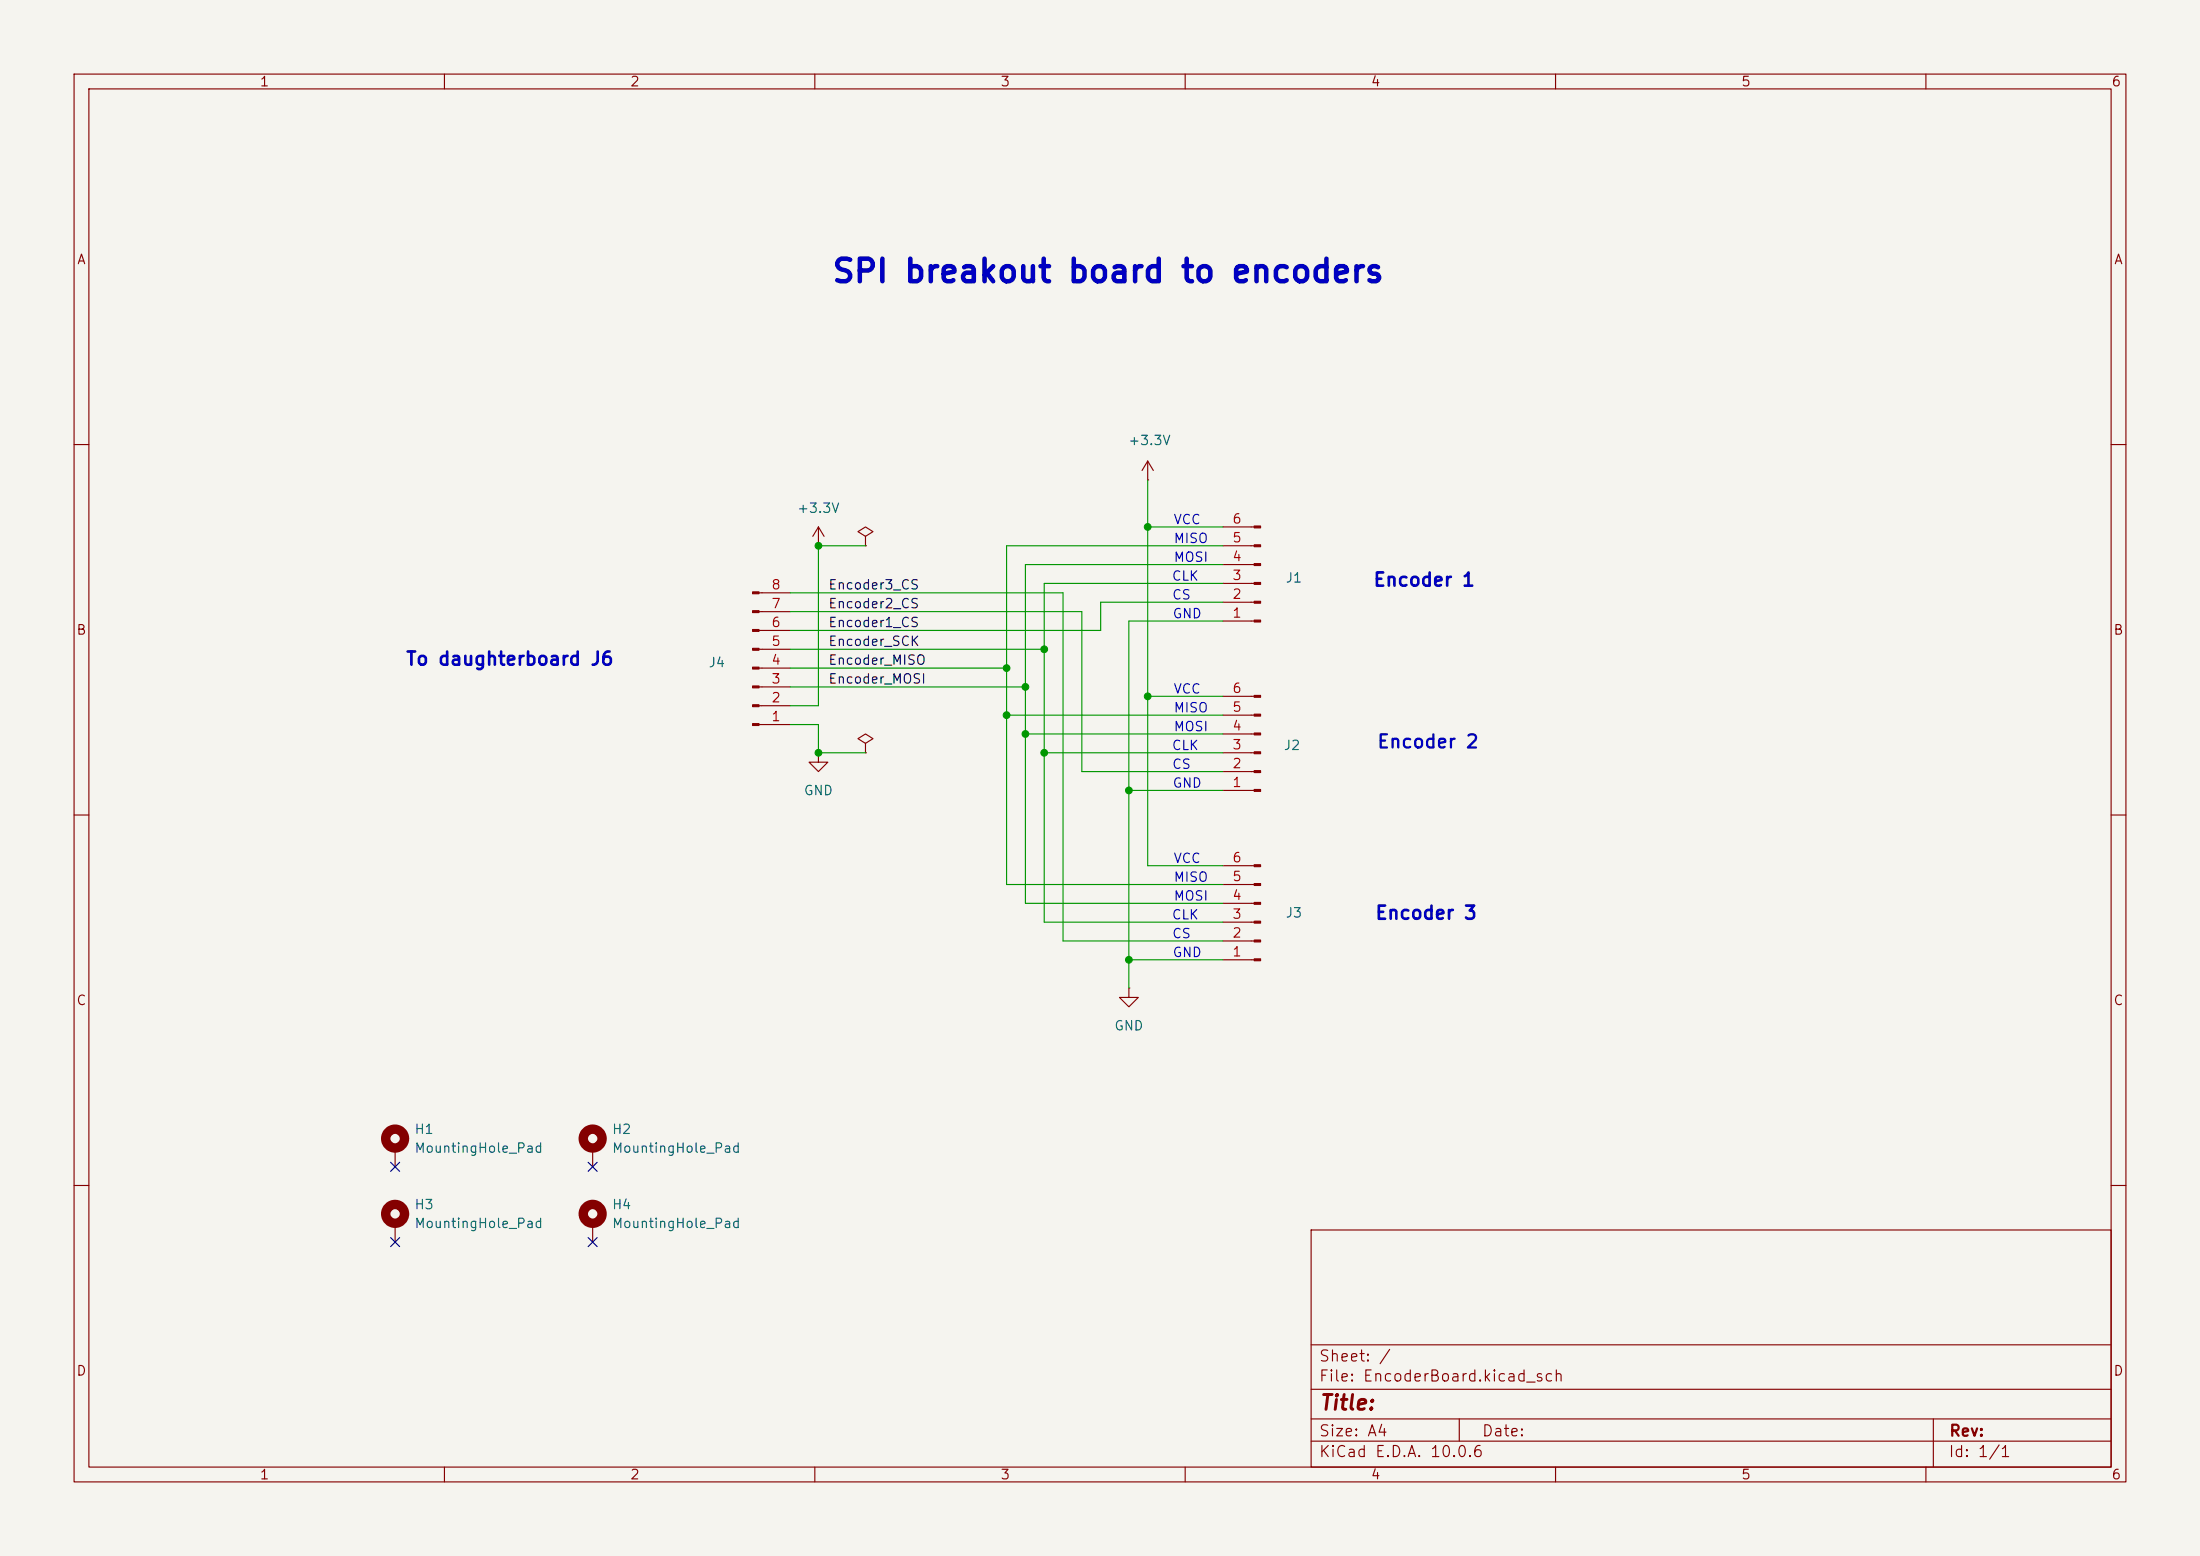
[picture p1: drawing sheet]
(kicad_sch
 (version 20250114)
 (generator "eeschema")
 (generator_version "9.0")
 (paper "A4")
 (lib_symbols
  (symbol "Connector:Conn_01x06_Pin"
   (pin_names
    (offset 1.016) (hide yes)) (exclude_from_sim no) (in_bom yes) (on_board yes)
   (property "Reference" "J" (at 0 7.62 0) (effects (font (size 1.27 1.27))))
   (property "Value" "Conn_01x06_Pin" (at 0 -10.16 0) (effects (font (size 1.27 1.27))))
   (property "Footprint" "" (at 0 0 0) (effects (font (size 1.27 1.27)) (hide yes)))
   (property "Datasheet" "~" (at 0 0 0) (effects (font (size 1.27 1.27)) (hide yes)))
   (property "Description" "Generic connector, single row, 01x06, script generated" (at 0 0 0) (effects (font (size 1.27 1.27)) (hide yes)))
   (property "ki_locked" "" (at 0 0 0) (effects (font (size 1.27 1.27))))
   (symbol "Conn_01x06_Pin_1_1"
    (rectangle (start 0.8636 5.207) (end 0 4.953) (stroke (width 0.1524) (type default)) (fill (type outline)))
    (rectangle (start 0.8636 2.667) (end 0 2.413) (stroke (width 0.1524) (type default)) (fill (type outline)))
    (rectangle (start 0.8636 0.127) (end 0 -0.127) (stroke (width 0.1524) (type default)) (fill (type outline)))
    (rectangle (start 0.8636 -2.413) (end 0 -2.667) (stroke (width 0.1524) (type default)) (fill (type outline)))
    (rectangle (start 0.8636 -4.953) (end 0 -5.207) (stroke (width 0.1524) (type default)) (fill (type outline)))
    (rectangle (start 0.8636 -7.493) (end 0 -7.747) (stroke (width 0.1524) (type default)) (fill (type outline)))
    (polyline (pts (xy 1.27 5.08) (xy 0.8636 5.08)) (stroke (width 0.1524) (type default)) (fill (type none)))
    (polyline (pts (xy 1.27 2.54) (xy 0.8636 2.54)) (stroke (width 0.1524) (type default)) (fill (type none)))
    (polyline (pts (xy 1.27 0) (xy 0.8636 0)) (stroke (width 0.1524) (type default)) (fill (type none)))
    (polyline (pts (xy 1.27 -2.54) (xy 0.8636 -2.54)) (stroke (width 0.1524) (type default)) (fill (type none)))
    (polyline (pts (xy 1.27 -5.08) (xy 0.8636 -5.08)) (stroke (width 0.1524) (type default)) (fill (type none)))
    (polyline (pts (xy 1.27 -7.62) (xy 0.8636 -7.62)) (stroke (width 0.1524) (type default)) (fill (type none)))
    (pin passive line (at 5.08 5.08 180) (length 3.81) (name "Pin_1" (effects (font (size 1.27 1.27)))) (number "1" (effects (font (size 1.27 1.27)))))
    (pin passive line (at 5.08 2.54 180) (length 3.81) (name "Pin_2" (effects (font (size 1.27 1.27)))) (number "2" (effects (font (size 1.27 1.27)))))
    (pin passive line (at 5.08 0 180) (length 3.81) (name "Pin_3" (effects (font (size 1.27 1.27)))) (number "3" (effects (font (size 1.27 1.27)))))
    (pin passive line (at 5.08 -2.54 180) (length 3.81) (name "Pin_4" (effects (font (size 1.27 1.27)))) (number "4" (effects (font (size 1.27 1.27)))))
    (pin passive line (at 5.08 -5.08 180) (length 3.81) (name "Pin_5" (effects (font (size 1.27 1.27)))) (number "5" (effects (font (size 1.27 1.27)))))
    (pin passive line (at 5.08 -7.62 180) (length 3.81) (name "Pin_6" (effects (font (size 1.27 1.27)))) (number "6" (effects (font (size 1.27 1.27))))))
   (embedded_fonts no))
  (symbol "Connector:Conn_01x08_Pin"
   (pin_names
    (offset 1.016) (hide yes)) (exclude_from_sim no) (in_bom yes) (on_board yes)
   (property "Reference" "J" (at 0 10.16 0) (effects (font (size 1.27 1.27))))
   (property "Value" "Conn_01x08_Pin" (at 0 -12.7 0) (effects (font (size 1.27 1.27))))
   (property "Footprint" "" (at 0 0 0) (effects (font (size 1.27 1.27)) (hide yes)))
   (property "Datasheet" "~" (at 0 0 0) (effects (font (size 1.27 1.27)) (hide yes)))
   (property "Description" "Generic connector, single row, 01x08, script generated" (at 0 0 0) (effects (font (size 1.27 1.27)) (hide yes)))
   (property "ki_locked" "" (at 0 0 0) (effects (font (size 1.27 1.27))))
   (symbol "Conn_01x08_Pin_1_1"
    (rectangle (start 0.8636 7.747) (end 0 7.493) (stroke (width 0.1524) (type default)) (fill (type outline)))
    (rectangle (start 0.8636 5.207) (end 0 4.953) (stroke (width 0.1524) (type default)) (fill (type outline)))
    (rectangle (start 0.8636 2.667) (end 0 2.413) (stroke (width 0.1524) (type default)) (fill (type outline)))
    (rectangle (start 0.8636 0.127) (end 0 -0.127) (stroke (width 0.1524) (type default)) (fill (type outline)))
    (rectangle (start 0.8636 -2.413) (end 0 -2.667) (stroke (width 0.1524) (type default)) (fill (type outline)))
    (rectangle (start 0.8636 -4.953) (end 0 -5.207) (stroke (width 0.1524) (type default)) (fill (type outline)))
    (rectangle (start 0.8636 -7.493) (end 0 -7.747) (stroke (width 0.1524) (type default)) (fill (type outline)))
    (rectangle (start 0.8636 -10.033) (end 0 -10.287) (stroke (width 0.1524) (type default)) (fill (type outline)))
    (polyline (pts (xy 1.27 7.62) (xy 0.8636 7.62)) (stroke (width 0.1524) (type default)) (fill (type none)))
    (polyline (pts (xy 1.27 5.08) (xy 0.8636 5.08)) (stroke (width 0.1524) (type default)) (fill (type none)))
    (polyline (pts (xy 1.27 2.54) (xy 0.8636 2.54)) (stroke (width 0.1524) (type default)) (fill (type none)))
    (polyline (pts (xy 1.27 0) (xy 0.8636 0)) (stroke (width 0.1524) (type default)) (fill (type none)))
    (polyline (pts (xy 1.27 -2.54) (xy 0.8636 -2.54)) (stroke (width 0.1524) (type default)) (fill (type none)))
    (polyline (pts (xy 1.27 -5.08) (xy 0.8636 -5.08)) (stroke (width 0.1524) (type default)) (fill (type none)))
    (polyline (pts (xy 1.27 -7.62) (xy 0.8636 -7.62)) (stroke (width 0.1524) (type default)) (fill (type none)))
    (polyline (pts (xy 1.27 -10.16) (xy 0.8636 -10.16)) (stroke (width 0.1524) (type default)) (fill (type none)))
    (pin passive line (at 5.08 7.62 180) (length 3.81) (name "Pin_1" (effects (font (size 1.27 1.27)))) (number "1" (effects (font (size 1.27 1.27)))))
    (pin passive line (at 5.08 5.08 180) (length 3.81) (name "Pin_2" (effects (font (size 1.27 1.27)))) (number "2" (effects (font (size 1.27 1.27)))))
    (pin passive line (at 5.08 2.54 180) (length 3.81) (name "Pin_3" (effects (font (size 1.27 1.27)))) (number "3" (effects (font (size 1.27 1.27)))))
    (pin passive line (at 5.08 0 180) (length 3.81) (name "Pin_4" (effects (font (size 1.27 1.27)))) (number "4" (effects (font (size 1.27 1.27)))))
    (pin passive line (at 5.08 -2.54 180) (length 3.81) (name "Pin_5" (effects (font (size 1.27 1.27)))) (number "5" (effects (font (size 1.27 1.27)))))
    (pin passive line (at 5.08 -5.08 180) (length 3.81) (name "Pin_6" (effects (font (size 1.27 1.27)))) (number "6" (effects (font (size 1.27 1.27)))))
    (pin passive line (at 5.08 -7.62 180) (length 3.81) (name "Pin_7" (effects (font (size 1.27 1.27)))) (number "7" (effects (font (size 1.27 1.27)))))
    (pin passive line (at 5.08 -10.16 180) (length 3.81) (name "Pin_8" (effects (font (size 1.27 1.27)))) (number "8" (effects (font (size 1.27 1.27))))))
   (embedded_fonts no))
  (symbol "Mechanical:MountingHole_Pad"
   (pin_numbers (hide yes))
   (pin_names
    (offset 1.016) (hide yes)) (exclude_from_sim no) (in_bom no) (on_board yes)
   (property "Reference" "H" (at 0 6.35 0) (effects (font (size 1.27 1.27))))
   (property "Value" "MountingHole_Pad" (at 0 4.445 0) (effects (font (size 1.27 1.27))))
   (property "Footprint" "" (at 0 0 0) (effects (font (size 1.27 1.27)) (hide yes)))
   (property "Datasheet" "~" (at 0 0 0) (effects (font (size 1.27 1.27)) (hide yes)))
   (property "Description" "Mounting Hole with connection" (at 0 0 0) (effects (font (size 1.27 1.27)) (hide yes)))
   (symbol "MountingHole_Pad_0_1"
    (circle (center 0 1.27) (radius 1.27) (stroke (width 1.27) (type default)) (fill (type none))))
   (symbol "MountingHole_Pad_1_1"
    (pin input line (at 0 -2.54 90) (length 2.54) (name "1" (effects (font (size 1.27 1.27)))) (number "1" (effects (font (size 1.27 1.27))))))
   (embedded_fonts no))
  (symbol "power:+3.3V"
   (power)
   (pin_numbers (hide yes))
   (pin_names
    (offset 0) (hide yes)) (exclude_from_sim no) (in_bom yes) (on_board yes)
   (property "Reference" "#PWR" (at 0 -3.81 0) (effects (font (size 1.27 1.27)) (hide yes)))
   (property "Value" "+3.3V" (at 0 3.556 0) (effects (font (size 1.27 1.27))))
   (property "Footprint" "" (at 0 0 0) (effects (font (size 1.27 1.27)) (hide yes)))
   (property "Datasheet" "" (at 0 0 0) (effects (font (size 1.27 1.27)) (hide yes)))
   (property "Description" "Power symbol creates a global label with name \"+3.3V\"" (at 0 0 0) (effects (font (size 1.27 1.27)) (hide yes)))
   (symbol "+3.3V_0_1"
    (polyline (pts (xy -0.762 1.27) (xy 0 2.54)) (stroke (width 0) (type default)) (fill (type none)))
    (polyline (pts (xy 0 2.54) (xy 0.762 1.27)) (stroke (width 0) (type default)) (fill (type none)))
    (polyline (pts (xy 0 0) (xy 0 2.54)) (stroke (width 0) (type default)) (fill (type none))))
   (symbol "+3.3V_1_1"
    (pin power_in line (at 0 0 90) (length 0) (name "~" (effects (font (size 1.27 1.27)))) (number "1" (effects (font (size 1.27 1.27))))))
   (embedded_fonts no))
  (symbol "power:GND"
   (power)
   (pin_numbers (hide yes))
   (pin_names
    (offset 0) (hide yes)) (exclude_from_sim no) (in_bom yes) (on_board yes)
   (property "Reference" "#PWR" (at 0 -6.35 0) (effects (font (size 1.27 1.27)) (hide yes)))
   (property "Value" "GND" (at 0 -3.81 0) (effects (font (size 1.27 1.27))))
   (property "Footprint" "" (at 0 0 0) (effects (font (size 1.27 1.27)) (hide yes)))
   (property "Datasheet" "" (at 0 0 0) (effects (font (size 1.27 1.27)) (hide yes)))
   (property "Description" "Power symbol creates a global label with name \"GND\" , ground" (at 0 0 0) (effects (font (size 1.27 1.27)) (hide yes)))
   (symbol "GND_0_1"
    (polyline (pts (xy 0 0) (xy 0 -1.27) (xy 1.27 -1.27) (xy 0 -2.54) (xy -1.27 -1.27) (xy 0 -1.27)) (stroke (width 0) (type default)) (fill (type none))))
   (symbol "GND_1_1"
    (pin power_in line (at 0 0 270) (length 0) (name "~" (effects (font (size 1.27 1.27)))) (number "1" (effects (font (size 1.27 1.27))))))
   (embedded_fonts no))
  (symbol "power:PWR_FLAG"
   (power global)
   (pin_numbers (hide yes))
   (pin_names
    (offset 0) (hide yes)) (exclude_from_sim no) (in_bom yes) (on_board yes)
   (in_pos_files yes)
   (duplicate_pin_numbers_are_jumpers no)
   (property "Reference" "#FLG" (at 0 1.905 0) (show_name no) (do_not_autoplace no) (hide yes) (effects (font (size 1.27 1.27))))
   (property "Value" "PWR_FLAG" (at 0 3.81 0) (show_name no) (do_not_autoplace no) (effects (font (size 1.27 1.27))))
   (property "Footprint" "" (at 0 0 0) (show_name no) (do_not_autoplace no) (hide yes) (effects (font (size 1.27 1.27))))
   (property "Datasheet" "" (at 0 0 0) (show_name no) (do_not_autoplace no) (hide yes) (effects (font (size 1.27 1.27))))
   (property "Description" "Special symbol for telling ERC where power comes from" (at 0 0 0) (show_name no) (do_not_autoplace no) (hide yes) (effects (font (size 1.27 1.27))))
   (symbol "PWR_FLAG_0_0"
    (pin power_out line (at 0 0 90) (length 0) (name "" (effects (font (size 1.27 1.27)))) (number "1" (effects (font (size 1.27 1.27))))))
   (symbol "PWR_FLAG_0_1"
    (polyline (pts (xy 0 0) (xy 0 1.27) (xy -1.016 1.905) (xy 0 2.54) (xy 1.016 1.905) (xy 0 1.27)) (stroke (width 0) (type default)) (fill (type none))))
   (embedded_fonts no)))
 (text "VCC" (exclude_from_sim no) (at 160.274 116.078 0) (effects (font (size 1.27 1.27))))
 (text "CS" (exclude_from_sim no) (at 159.512 80.518 0) (effects (font (size 1.27 1.27))))
 (text "Encoder 2" (exclude_from_sim no) (at 192.786 100.33 0) (effects (font (size 1.778 1.778) (thickness 0.3048)
    (bold yes))))
 (text "CLK" (exclude_from_sim no) (at 160.02 100.838 0) (effects (font (size 1.27 1.27))))
 (text "MISO" (exclude_from_sim no) (at 160.782 118.618 0) (effects (font (size 1.27 1.27))))
 (text "VCC" (exclude_from_sim no) (at 160.274 93.218 0) (effects (font (size 1.27 1.27))))
 (text "CS" (exclude_from_sim no) (at 159.512 103.378 0) (effects (font (size 1.27 1.27))))
 (text "VCC" (exclude_from_sim no) (at 160.274 70.358 0) (effects (font (size 1.27 1.27))))
 (text "To daughterboard J6" (exclude_from_sim no) (at 68.834 89.154 0) (effects (font (size 1.778 1.778) (thickness 0.3556)
    (bold yes))))
 (text "MOSI" (exclude_from_sim no) (at 160.782 75.438 0) (effects (font (size 1.27 1.27))))
 (text "Encoder 3" (exclude_from_sim no) (at 192.532 123.444 0) (effects (font (size 1.778 1.778) (thickness 0.3556)
    (bold yes))))
 (text "SPI breakout board to encoders" (exclude_from_sim no) (at 149.606 36.83 0) (effects (font (size 3.048 3.048) (thickness 0.6096)
    (bold yes))))
 (text "MOSI" (exclude_from_sim no) (at 160.782 121.158 0) (effects (font (size 1.27 1.27))))
 (text "MOSI" (exclude_from_sim no) (at 160.782 98.298 0) (effects (font (size 1.27 1.27))))
 (text "GND" (exclude_from_sim no) (at 160.274 128.778 0) (effects (font (size 1.27 1.27))))
 (text "GND" (exclude_from_sim no) (at 160.274 83.058 0) (effects (font (size 1.27 1.27))))
 (text "CLK" (exclude_from_sim no) (at 160.02 123.698 0) (effects (font (size 1.27 1.27))))
 (text "Encoder 1" (exclude_from_sim no) (at 192.278 78.486 0) (effects (font (size 1.778 1.778) (thickness 0.3556)
    (bold yes))))
 (text "CS" (exclude_from_sim no) (at 159.512 126.238 0) (effects (font (size 1.27 1.27))))
 (text "CLK" (exclude_from_sim no) (at 160.02 77.978 0) (effects (font (size 1.27 1.27))))
 (text "GND" (exclude_from_sim no) (at 160.274 105.918 0) (effects (font (size 1.27 1.27))))
 (text "MISO" (exclude_from_sim no) (at 160.782 72.898 0) (effects (font (size 1.27 1.27))))
 (text "MISO" (exclude_from_sim no) (at 160.782 95.758 0) (effects (font (size 1.27 1.27))))
 (junction (at 154.94 71.12)
  (diameter 0) (color 0 0 0 0))
 (junction (at 152.4 129.54)
  (diameter 0) (color 0 0 0 0))
 (junction (at 154.94 93.98)
  (diameter 0) (color 0 0 0 0))
 (junction (at 135.89 90.17)
  (diameter 0) (color 0 0 0 0))
 (junction (at 152.4 106.68)
  (diameter 0) (color 0 0 0 0))
 (junction (at 138.43 92.71)
  (diameter 0) (color 0 0 0 0))
 (junction (at 140.97 101.6)
  (diameter 0) (color 0 0 0 0))
 (junction (at 138.43 99.06)
  (diameter 0) (color 0 0 0 0))
 (junction (at 140.97 87.63)
  (diameter 0) (color 0 0 0 0))
 (junction (at 135.89 96.52)
  (diameter 0) (color 0 0 0 0))
 (wire (pts (xy 140.97 87.63) (xy 140.97 101.6)) (stroke (width 0) (type default)))
 (wire (pts (xy 154.94 71.12) (xy 165.1 71.12)) (stroke (width 0) (type default)))
 (wire (pts (xy 165.1 116.84) (xy 154.94 116.84)) (stroke (width 0) (type default)))
 (wire (pts (xy 106.68 85.09) (xy 148.59 85.09)) (stroke (width 0) (type default)))
 (wire (pts (xy 152.4 106.68) (xy 152.4 129.54)) (stroke (width 0) (type default)))
 (wire (pts (xy 106.68 87.63) (xy 140.97 87.63)) (stroke (width 0) (type default)))
 (wire (pts (xy 106.68 95.25) (xy 110.49 95.25)) (stroke (width 0) (type default)))
 (wire (pts (xy 146.05 82.55) (xy 146.05 104.14)) (stroke (width 0) (type default)))
 (wire (pts (xy 135.89 90.17) (xy 135.89 96.52)) (stroke (width 0) (type default)))
 (wire (pts (xy 135.89 73.66) (xy 165.1 73.66)) (stroke (width 0) (type default)))
 (wire (pts (xy 148.59 85.09) (xy 148.59 81.28)) (stroke (width 0) (type default)))
 (wire (pts (xy 110.49 97.79) (xy 110.49 101.6)) (stroke (width 0) (type default)))
 (wire (pts (xy 154.94 71.12) (xy 154.94 64.77)) (stroke (width 0) (type default)))
 (wire (pts (xy 152.4 129.54) (xy 152.4 133.35)) (stroke (width 0) (type default)))
 (wire (pts (xy 135.89 96.52) (xy 135.89 119.38)) (stroke (width 0) (type default)))
 (wire (pts (xy 154.94 116.84) (xy 154.94 93.98)) (stroke (width 0) (type default)))
 (wire (pts (xy 135.89 96.52) (xy 165.1 96.52)) (stroke (width 0) (type default)))
 (wire (pts (xy 106.68 92.71) (xy 138.43 92.71)) (stroke (width 0) (type default)))
 (wire (pts (xy 152.4 106.68) (xy 165.1 106.68)) (stroke (width 0) (type default)))
 (wire (pts (xy 138.43 99.06) (xy 165.1 99.06)) (stroke (width 0) (type default)))
 (wire (pts (xy 154.94 93.98) (xy 165.1 93.98)) (stroke (width 0) (type default)))
 (wire (pts (xy 165.1 83.82) (xy 152.4 83.82)) (stroke (width 0) (type default)))
 (wire (pts (xy 152.4 129.54) (xy 165.1 129.54)) (stroke (width 0) (type default)))
 (wire (pts (xy 135.89 90.17) (xy 135.89 73.66)) (stroke (width 0) (type default)))
 (wire (pts (xy 143.51 80.01) (xy 143.51 127)) (stroke (width 0) (type default)))
 (wire (pts (xy 152.4 83.82) (xy 152.4 106.68)) (stroke (width 0) (type default)))
 (wire (pts (xy 106.68 80.01) (xy 143.51 80.01)) (stroke (width 0) (type default)))
 (wire (pts (xy 110.49 95.25) (xy 110.49 73.66)) (stroke (width 0) (type default)))
 (wire (pts (xy 140.97 87.63) (xy 140.97 78.74)) (stroke (width 0) (type default)))
 (wire (pts (xy 138.43 92.71) (xy 138.43 76.2)) (stroke (width 0) (type default)))
 (wire (pts (xy 143.51 127) (xy 165.1 127)) (stroke (width 0) (type default)))
 (wire (pts (xy 140.97 124.46) (xy 165.1 124.46)) (stroke (width 0) (type default)))
 (wire (pts (xy 106.68 82.55) (xy 146.05 82.55)) (stroke (width 0) (type default)))
 (wire (pts (xy 138.43 99.06) (xy 138.43 121.92)) (stroke (width 0) (type default)))
 (wire (pts (xy 106.68 97.79) (xy 110.49 97.79)) (stroke (width 0) (type default)))
 (wire (pts (xy 154.94 93.98) (xy 154.94 71.12)) (stroke (width 0) (type default)))
 (wire (pts (xy 146.05 104.14) (xy 165.1 104.14)) (stroke (width 0) (type default)))
 (wire (pts (xy 140.97 101.6) (xy 140.97 124.46)) (stroke (width 0) (type default)))
 (wire (pts (xy 138.43 76.2) (xy 165.1 76.2)) (stroke (width 0) (type default)))
 (wire (pts (xy 148.59 81.28) (xy 165.1 81.28)) (stroke (width 0) (type default)))
 (wire (pts (xy 135.89 119.38) (xy 165.1 119.38)) (stroke (width 0) (type default)))
 (wire (pts (xy 106.68 90.17) (xy 135.89 90.17)) (stroke (width 0) (type default)))
 (wire (pts (xy 140.97 101.6) (xy 165.1 101.6)) (stroke (width 0) (type default)))
 (wire (pts (xy 140.97 78.74) (xy 165.1 78.74)) (stroke (width 0) (type default)))
 (wire (pts (xy 138.43 92.71) (xy 138.43 99.06)) (stroke (width 0) (type default)))
 (wire (pts (xy 138.43 121.92) (xy 165.1 121.92)) (stroke (width 0) (type default)))
 (label "Encoder_MOSI" (at 111.76 92.71 0) (effects (font (size 1.27 1.27)) (justify left bottom)))
 (label "Encoder_MISO" (at 111.76 90.17 0) (effects (font (size 1.27 1.27)) (justify left bottom)))
 (label "Encoder1_CS" (at 111.76 85.09 0) (effects (font (size 1.27 1.27)) (justify left bottom)))
 (label "Encoder2_CS" (at 111.76 82.55 0) (effects (font (size 1.27 1.27)) (justify left bottom)))
 (label "Encoder_SCK" (at 111.76 87.63 0) (effects (font (size 1.27 1.27)) (justify left bottom)))
 (label "Encoder3_CS" (at 111.76 80.01 0) (effects (font (size 1.27 1.27)) (justify left bottom)))
 (symbol
  (lib_id "Connector:Conn_01x08_Pin") (at 101.6 90.17 0)
  (mirror x) (unit 1) (exclude_from_sim no) (in_bom yes) (on_board yes) (dnp no)
  (property "Reference" "J4" (at 96.774 89.408 0) (effects (font (size 1.27 1.27))))
  (property "Value" "Conn_01x08_Pin" (at 85.09 88.9 0) (effects (font (size 1.27 1.27)) (hide yes)))
  (property "Footprint" "Connector_JST:JST_PH_B8B-PH-K_1x08_P2.00mm_Vertical" (at 101.6 90.17 0) (effects (font (size 1.27 1.27)) (hide yes)))
  (property "Datasheet" "~" (at 101.6 90.17 0) (effects (font (size 1.27 1.27)) (hide yes)))
  (property "Description" "Generic connector, single row, 01x08, script generated" (at 101.6 90.17 0) (effects (font (size 1.27 1.27)) (hide yes))) (pin "2") (pin "4") (pin "3") (pin "6") (pin "7") (pin "5") (pin "8") (pin "1"))
 (symbol
  (lib_id "Connector:Conn_01x06_Pin") (at 170.18 124.46 180) (unit 1) (exclude_from_sim no) (in_bom yes) (on_board yes) (dnp no)
  (property "Reference" "J3" (at 173.482 123.19 0) (effects (font (size 1.27 1.27)) (justify right)))
  (property "Value" "Conn_01x06_Pin" (at 171.45 124.4599 0) (effects (font (size 1.27 1.27)) (justify right) (hide yes)))
  (property "Footprint" "Connector_JST:JST_PH_B6B-PH-K_1x06_P2.00mm_Vertical" (at 170.18 124.46 0) (effects (font (size 1.27 1.27)) (hide yes)))
  (property "Datasheet" "~" (at 170.18 124.46 0) (effects (font (size 1.27 1.27)) (hide yes)))
  (property "Description" "Generic connector, single row, 01x06, script generated" (at 170.18 124.46 0) (effects (font (size 1.27 1.27)) (hide yes))) (pin "5") (pin "2") (pin "1") (pin "6") (pin "4") (pin "3"))
 (symbol
  (lib_id "Connector:Conn_01x06_Pin") (at 170.18 78.74 180) (unit 1) (exclude_from_sim no) (in_bom yes) (on_board yes) (dnp no)
  (property "Reference" "J1" (at 173.482 77.978 0) (effects (font (size 1.27 1.27)) (justify right)))
  (property "Value" "Conn_01x06_Pin" (at 171.45 78.7399 0) (effects (font (size 1.27 1.27)) (justify right) (hide yes)))
  (property "Footprint" "Connector_JST:JST_PH_B6B-PH-K_1x06_P2.00mm_Vertical" (at 170.18 78.74 0) (effects (font (size 1.27 1.27)) (hide yes)))
  (property "Datasheet" "~" (at 170.18 78.74 0) (effects (font (size 1.27 1.27)) (hide yes)))
  (property "Description" "Generic connector, single row, 01x06, script generated" (at 170.18 78.74 0) (effects (font (size 1.27 1.27)) (hide yes))) (pin "2") (pin "1") (pin "5") (pin "3") (pin "4") (pin "6"))
 (symbol
  (lib_id "power:+3.3V") (at 110.49 73.66 0) (unit 1) (exclude_from_sim no) (in_bom yes) (on_board yes) (dnp no) (fields_autoplaced yes)
  (property "Reference" "#PWR03" (at 110.49 77.47 0) (effects (font (size 1.27 1.27)) (hide yes)))
  (property "Value" "+3.3V" (at 110.49 68.58 0) (effects (font (size 1.27 1.27))))
  (property "Footprint" "" (at 110.49 73.66 0) (effects (font (size 1.27 1.27)) (hide yes)))
  (property "Datasheet" "" (at 110.49 73.66 0) (effects (font (size 1.27 1.27)) (hide yes)))
  (property "Description" "Power symbol creates a global label with name \"+3.3V\"" (at 110.49 73.66 0) (effects (font (size 1.27 1.27)) (hide yes))) (pin "1"))
 (symbol
  (lib_id "Mechanical:MountingHole_Pad") (at 80.01 154.94 0) (unit 1) (exclude_from_sim no) (in_bom no) (on_board yes) (dnp no) (fields_autoplaced yes)
  (property "Reference" "H2" (at 82.55 152.3999 0) (effects (font (size 1.27 1.27)) (justify left)))
  (property "Value" "MountingHole_Pad" (at 82.55 154.9399 0) (effects (font (size 1.27 1.27)) (justify left)))
  (property "Footprint" "MountingHole:MountingHole_2.7mm_M2.5_Pad_Via" (at 80.01 154.94 0) (effects (font (size 1.27 1.27)) (hide yes)))
  (property "Datasheet" "~" (at 80.01 154.94 0) (effects (font (size 1.27 1.27)) (hide yes)))
  (property "Description" "Mounting Hole with connection" (at 80.01 154.94 0) (effects (font (size 1.27 1.27)) (hide yes))) (pin "1"))
 (symbol
  (lib_id "power:GND") (at 110.49 101.6 0) (unit 1) (exclude_from_sim no) (in_bom yes) (on_board yes) (dnp no) (fields_autoplaced yes)
  (property "Reference" "#PWR01" (at 110.49 107.95 0) (effects (font (size 1.27 1.27)) (hide yes)))
  (property "Value" "GND" (at 110.49 106.68 0) (effects (font (size 1.27 1.27))))
  (property "Footprint" "" (at 110.49 101.6 0) (effects (font (size 1.27 1.27)) (hide yes)))
  (property "Datasheet" "" (at 110.49 101.6 0) (effects (font (size 1.27 1.27)) (hide yes)))
  (property "Description" "Power symbol creates a global label with name \"GND\" , ground" (at 110.49 101.6 0) (effects (font (size 1.27 1.27)) (hide yes))) (pin "1"))
 (symbol
  (lib_id "Mechanical:MountingHole_Pad") (at 80.01 165.1 0) (unit 1) (exclude_from_sim no) (in_bom no) (on_board yes) (dnp no) (fields_autoplaced yes)
  (property "Reference" "H4" (at 82.55 162.5599 0) (effects (font (size 1.27 1.27)) (justify left)))
  (property "Value" "MountingHole_Pad" (at 82.55 165.0999 0) (effects (font (size 1.27 1.27)) (justify left)))
  (property "Footprint" "MountingHole:MountingHole_2.7mm_M2.5_Pad_Via" (at 80.01 165.1 0) (effects (font (size 1.27 1.27)) (hide yes)))
  (property "Datasheet" "~" (at 80.01 165.1 0) (effects (font (size 1.27 1.27)) (hide yes)))
  (property "Description" "Mounting Hole with connection" (at 80.01 165.1 0) (effects (font (size 1.27 1.27)) (hide yes))) (pin "1"))
 (symbol
  (lib_id "Mechanical:MountingHole_Pad") (at 53.34 165.1 0) (unit 1) (exclude_from_sim no) (in_bom no) (on_board yes) (dnp no) (fields_autoplaced yes)
  (property "Reference" "H3" (at 55.88 162.5599 0) (effects (font (size 1.27 1.27)) (justify left)))
  (property "Value" "MountingHole_Pad" (at 55.88 165.0999 0) (effects (font (size 1.27 1.27)) (justify left)))
  (property "Footprint" "MountingHole:MountingHole_2.7mm_M2.5_Pad_Via" (at 53.34 165.1 0) (effects (font (size 1.27 1.27)) (hide yes)))
  (property "Datasheet" "~" (at 53.34 165.1 0) (effects (font (size 1.27 1.27)) (hide yes)))
  (property "Description" "Mounting Hole with connection" (at 53.34 165.1 0) (effects (font (size 1.27 1.27)) (hide yes))) (pin "1"))
 (symbol
  (lib_id "power:GND") (at 152.4 133.35 0) (unit 1) (exclude_from_sim no) (in_bom yes) (on_board yes) (dnp no) (fields_autoplaced yes)
  (property "Reference" "#PWR02" (at 152.4 139.7 0) (effects (font (size 1.27 1.27)) (hide yes)))
  (property "Value" "GND" (at 152.4 138.43 0) (effects (font (size 1.27 1.27))))
  (property "Footprint" "" (at 152.4 133.35 0) (effects (font (size 1.27 1.27)) (hide yes)))
  (property "Datasheet" "" (at 152.4 133.35 0) (effects (font (size 1.27 1.27)) (hide yes)))
  (property "Description" "Power symbol creates a global label with name \"GND\" , ground" (at 152.4 133.35 0) (effects (font (size 1.27 1.27)) (hide yes))) (pin "1"))
 (symbol
  (lib_id "Connector:Conn_01x06_Pin") (at 170.18 101.6 180) (unit 1) (exclude_from_sim no) (in_bom yes) (on_board yes) (dnp no)
  (property "Reference" "J2" (at 173.228 100.584 0) (effects (font (size 1.27 1.27)) (justify right)))
  (property "Value" "Conn_01x06_Pin" (at 171.45 101.5999 0) (effects (font (size 1.27 1.27)) (justify right) (hide yes)))
  (property "Footprint" "Connector_JST:JST_PH_B6B-PH-K_1x06_P2.00mm_Vertical" (at 170.18 101.6 0) (effects (font (size 1.27 1.27)) (hide yes)))
  (property "Datasheet" "~" (at 170.18 101.6 0) (effects (font (size 1.27 1.27)) (hide yes)))
  (property "Description" "Generic connector, single row, 01x06, script generated" (at 170.18 101.6 0) (effects (font (size 1.27 1.27)) (hide yes))) (pin "5") (pin "2") (pin "1") (pin "6") (pin "4") (pin "3"))
 (symbol
  (lib_id "power:+3.3V") (at 154.94 64.77 0) (unit 1) (exclude_from_sim no) (in_bom yes) (on_board yes) (dnp no)
  (property "Reference" "#PWR04" (at 154.94 68.58 0) (effects (font (size 1.27 1.27)) (hide yes)))
  (property "Value" "+3.3V" (at 155.194 59.436 0) (effects (font (size 1.27 1.27))))
  (property "Footprint" "" (at 154.94 64.77 0) (effects (font (size 1.27 1.27)) (hide yes)))
  (property "Datasheet" "" (at 154.94 64.77 0) (effects (font (size 1.27 1.27)) (hide yes)))
  (property "Description" "Power symbol creates a global label with name \"+3.3V\"" (at 154.94 64.77 0) (effects (font (size 1.27 1.27)) (hide yes))) (pin "1"))
 (symbol
  (lib_id "Mechanical:MountingHole_Pad") (at 53.34 154.94 0) (unit 1) (exclude_from_sim no) (in_bom no) (on_board yes) (dnp no) (fields_autoplaced yes)
  (property "Reference" "H1" (at 55.88 152.3999 0) (effects (font (size 1.27 1.27)) (justify left)))
  (property "Value" "MountingHole_Pad" (at 55.88 154.9399 0) (effects (font (size 1.27 1.27)) (justify left)))
  (property "Footprint" "MountingHole:MountingHole_2.7mm_M2.5_Pad_Via" (at 53.34 154.94 0) (effects (font (size 1.27 1.27)) (hide yes)))
  (property "Datasheet" "~" (at 53.34 154.94 0) (effects (font (size 1.27 1.27)) (hide yes)))
  (property "Description" "Mounting Hole with connection" (at 53.34 154.94 0) (effects (font (size 1.27 1.27)) (hide yes))) (pin "1"))
 (sheet_instances (path ""
   (page "1")))
 (embedded_fonts no)
 (no_connect (at 80.01 157.48))
 (no_connect (at 80.01 167.64))
 (no_connect (at 53.34 167.64))
 (no_connect (at 53.34 157.48))
 (symbol
  (lib_id "power:PWR_FLAG") (at 116.84 73.66 0) (unit 1) (in_bom no) (on_board no)
  (property "Reference" "#FLG01" (at 116.84 73.66 0) (effects (font (size 1.27 1.27)) (hide yes)))
  (property "Value" "PWR_FLAG" (at 116.84 73.66 0) (effects (font (size 1.27 1.27)) (hide yes)))
  (property "Footprint" "" (at 116.84 73.66 0) (effects (font (size 1.27 1.27)) (hide yes)))
  (property "Datasheet" "" (at 116.84 73.66 0) (effects (font (size 1.27 1.27)) (hide yes))) (pin "1"))
 (wire (pts (xy 110.49 73.66) (xy 116.84 73.66)) (stroke (width 0) (type default)))
 (junction (at 110.49 73.66)
  (diameter 0) (color 0 0 0 0))
 (symbol
  (lib_id "power:PWR_FLAG") (at 116.84 101.6 0) (unit 1) (in_bom no) (on_board no)
  (property "Reference" "#FLG02" (at 116.84 101.6 0) (effects (font (size 1.27 1.27)) (hide yes)))
  (property "Value" "PWR_FLAG" (at 116.84 101.6 0) (effects (font (size 1.27 1.27)) (hide yes)))
  (property "Footprint" "" (at 116.84 101.6 0) (effects (font (size 1.27 1.27)) (hide yes)))
  (property "Datasheet" "" (at 116.84 101.6 0) (effects (font (size 1.27 1.27)) (hide yes))) (pin "1"))
 (wire (pts (xy 110.49 101.6) (xy 116.84 101.6)) (stroke (width 0) (type default)))
 (junction (at 110.49 101.6)
  (diameter 0) (color 0 0 0 0)))
